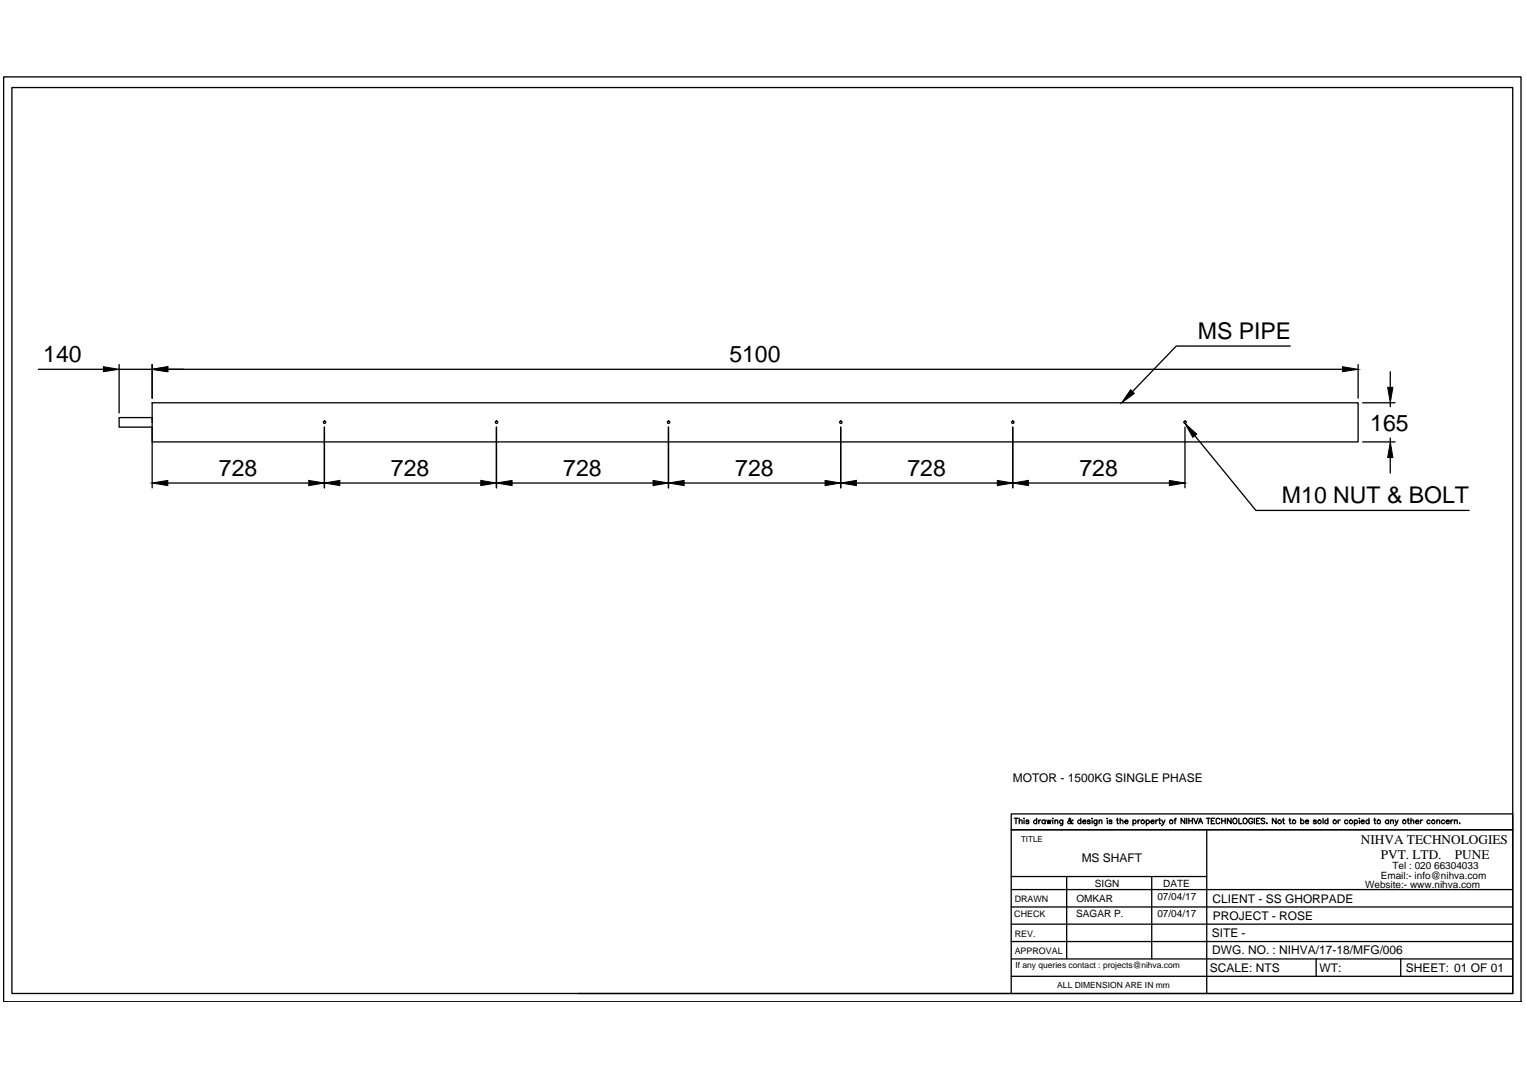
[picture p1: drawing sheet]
<svg xmlns="http://www.w3.org/2000/svg" width="297mm" height="210mm" viewBox="0 0 297 210" stroke-linecap="round" stroke-linejoin="round" font-family="sans-serif">
<!-- layer: 0 -->
<g fill="none" stroke="#000" stroke-width=".25">
<path d="M.7 15h295.4v180.1h-295.4zM2.3 17h292.2v176.4h-292.2zM7.5 71.9h12.6M23.2 71.9h6.4M23.2 71v9.4M29.6 78.4h234.8v7.6h-234.8zM29.6 71v6.5M32.7 71.9h228.6M251.1 67.4h-22.1l-8.6 8.9M264.4 71v6.5M265.2 78.4h6.4M270.6 72.4v3"/>
<path d="M270.6 78.4v.8M29.6 82.2v-.9h-6.4v1.9h6.4v11.8M32.7 94.1h27.4M63.1 83.2v11.8M66.2 94.1h27.4M96.6 83.2v11.8M99.7 94.1h27.4M130.1 83.2v11.8M133.2 94.1h27.4M163.6 83.2v11.8M166.7 94.1h27.4M197.1 83.2v11.8"/>
<path d="M200.2 94.1h27.4M230.7 83.2v11.8M232.6 84.8l11.9 14.6h41.5M265.2 86h6.4M270.6 85.3v.7M270.6 89.1v3M197.4 159.3h.7M197.8 159.3v1.1M198.4 159.9l.1-.2h.4l.1 .7M198.4 159.3v1.1M199.3 159.4h.1M199.3 159.7v.7"/>
<path d="M200.3 159.8l-.1-.1h-.4v.2l.3 .1 .2 .2-.2 .2-.4-.2M201.8 159.8a.33 .33 0 0 0-.5 0 .33 .33 0 0 0 0 .5 .33 .33 0 0 0 .5-.1M201.8 159.3v1.1M202.2 159.7v.7M202.6 159.7l-.4 .3M203.4 159.8a.35 .35 0 0 0-.5 0 .35 .35 0 0 0 0 .5 .35 .35 0 0 0 .5-.1M203.4 159.7v.7M203.8 159.7l.2 .7 .2-.7 .2 .7 .2-.7M204.9 159.4h.1M204.9 159.7v.7M205.3 159.9l.2-.2h.4v.7M205.3 159.7v.7"/>
<path d="M206.9 159.7l-.1 .9-.4 .1M206.9 159.8a.35 .35 0 0 0-.6 0 .35 .35 0 0 0 0 .5 .35 .35 0 0 0 .6-.1M208.9 159.8l-.1-.1a.78 .78 0 0 1-.9 .6v-.3l.5-.4-.1-.3-.2 .2v.2l.5 .6 .2 .1 .1-.1M210.4 159.8a.33 .33 0 0 0-.5 0 .33 .33 0 0 0 0 .5 .33 .33 0 0 0 .5-.1M210.4 159.3v1.1M210.8 160h.6a.35 .35 0 0 0-.4-.3 .35 .35 0 0 0-.3 .4 .35 .35 0 0 0 .3 .3l.4-.2M212.2 159.8l-.2-.1h-.3v.1l.4 .2 .1 .3-.3 .1-.2-.2M212.5 159.4h.1M212.6 159.7v.7M213.5 159.7v.9l-.4 .1M213.5 159.8a.33 .33 0 0 0-.5 0 .33 .33 0 0 0 0 .5 .33 .33 0 0 0 .5-.1M213.9 159.9l.3-.2h.2l.1 .7"/>
<path d="M213.9 159.7v.7M215.5 159.4h.1zM215.5 159.7v.7M216.4 159.8v-.1h-.5v.2l.4 .1 .1 .2-.2 .2-.3-.2M217.3 159.7h.4M217.5 159.3v.9v.1l.2 .1M218 159.9l.2-.2h.4v.7M218 159.3v1.1M218.9 160h.7a.35 .35 0 0 0-.6-.2 .35 .35 0 0 0 .2 .6l.4-.2M220.5 159.8a.33 .33 0 0 1 .5 0 .33 .33 0 0 1 0 .5 .33 .33 0 0 1-.5-.1M220.5 159.7v1M221.5 159.7v.7"/>
<path d="M221.9 159.7h-.3l-.1 .3M223.1 159.8a.33 .33 0 0 1 .5 0 .33 .33 0 0 1 0 .5 .33 .33 0 0 1-.5-.1M223.1 159.7v1M224 160h.6a.35 .35 0 0 0-.6-.2 .35 .35 0 0 0 .3 .6l.3-.2M225 159.7v.7M225.4 159.7h-.2l-.2 .3M225.5 159.7h.4M225.7 159.3v.9v.1l.3 .1M226.1 159.7l.4 .7 .3-.7M228.5 159.7h.4M229 159.3l-.3 .2v.9M230.6 159.3v1.1l-.7-1.1v1.1"/>
<path d="M231 159.3v1.1M231.4 159.3v1.1M231.4 159.8h.7M232.1 159.3v1.1M232.4 159.3l.4 1.1 .4-1.1M234.8 159.3h.7M235.2 159.3v1.1M235.8 159.8h.4M236.5 159.3h-.7v1.1h.7M237.4 159.6a.37 .37 0 0 0-.4-.3 .37 .37 0 0 0-.3 .4v.3a.37 .37 0 0 0 .3 .4 .37 .37 0 0 0 .4-.3M237.8 159.8h.7M237.8 159.3v1.1"/>
<path d="M238.5 159.3v1.1M239.6 159.3v1.1l-.7-1.1v1.1M240.1 159.5a.45 .45 0 0 1 .5-.1 .45 .45 0 0 1 .2 .6 .4 .4 0 0 1-.4 .4 .4 .4 0 0 1-.4-.4zM241.2 159.3v1.1h.6M242 159.5a.49 .49 0 0 1 .8 .3 .49 .49 0 0 1-.7 .5l-.1-.3zM243.8 159.6a.39 .39 0 0 0-.4-.3 .39 .39 0 0 0-.3 .4v.3a.38 .38 0 0 0 .3 .4 .38 .38 0 0 0 .4-.4h-.2M244.2 159.3v1.1M244.6 159.8h.4M245.2 159.3h-.6v1.1h.6M246.2 159.5l-.3-.2-.4 .2v.2l.7 .4-.3 .3-.4-.2M248.4 159.3v1.1l-.7-1.1v1.1M249.7 159.7h.3"/>
<path d="M249.8 159.3v.9v.1l.2 .1M250.9 159.7h.3M251.1 159.3v.9v.1l.2 .1M253.2 159.8a.35 .35 0 0 1 .5 0 .35 .35 0 0 1 0 .5 .35 .35 0 0 1-.5-.1M253.2 159.3v1.1M254.1 160h.6a.35 .35 0 0 0-.4-.3 .35 .35 0 0 0-.3 .4 .35 .35 0 0 0 .4 .3l.3-.2M256.2 159.8l-.2-.1-.4 .1 .5 .2 .1 .2-.1 .1-.3 .1-.2-.2M257.5 159.3v1.1M258.5 159.8a.33 .33 0 0 0-.5 0 .33 .33 0 0 0 0 .5 .33 .33 0 0 0 .5-.1M258.5 159.3v1.1M260.5 159.7v.7M260.9 159.7h-.3l-.1 .3"/>
<path d="M262.3 159.8a.33 .33 0 0 0-.5 0 .33 .33 0 0 0 0 .5 .33 .33 0 0 0 .5-.1M263.6 159.8a.33 .33 0 0 1 .5 0 .33 .33 0 0 1 0 .5 .33 .33 0 0 1-.5-.1M263.6 159.7v1M264.6 159.4h.1M264.6 159.7v.7M265 160h.5v-.2a.34 .34 0 0 0-.5 0 .34 .34 0 0 0 .1 .5 .34 .34 0 0 0 .4-.1M266.5 159.8a.33 .33 0 0 0-.5 0 .33 .33 0 0 0 0 .5 .33 .33 0 0 0 .5-.1M266.5 159.3v1.1M267.4 159.7h.4M267.6 159.3v.9v.1l.2 .1M270.3 159.8a.35 .35 0 0 0-.5 0 .35 .35 0 0 0 0 .5 .35 .35 0 0 0 .5-.1M270.3 159.7v.7"/>
<path d="M270.7 159.9l.2-.2h.3v.7M270.7 159.7v.7M271.6 159.7l.3 .7 .2-.7M273.9 159.7h.4M274.1 159.3v.9v.1l.2 .1M274.6 159.9l.3-.2h.3v.7M274.6 159.3v1.1M275.5 160h.7a.35 .35 0 0 0-.6-.2 .35 .35 0 0 0 .2 .6l.4-.2M276.5 159.7v.7M276.9 159.7h-.2l-.2 .3M278.4 159.8a.35 .35 0 0 0-.6 0 .35 .35 0 0 0 0 .5 .35 .35 0 0 0 .6-.1M279.7 159.9l.2-.2h.3v.7"/>
<path d="M279.7 159.7v.7M281.2 159.8a.35 .35 0 0 0-.5 0 .35 .35 0 0 0 0 .5 .35 .35 0 0 0 .5-.1M281.5 160h.6a.35 .35 0 0 0-.4-.3 .35 .35 0 0 0-.3 .4 .35 .35 0 0 0 .4 .3l.3-.2M282.4 159.7v.7M282.9 159.7h-.3l-.2 .3M283.1 159.9l.3-.2h.2l.1 .7M283.1 159.7v.7M196.8 179.9h97.7M196.8 176.6h97.7M196.8 173.2h97.7M196.8 170.7h38.1M207.6 170.7v16"/>
<path d="M224.2 170.7v16M226.5 160.4l-.4 .3M233.3 160.4l.4-1.1 .4 1.1M233.4 160h.5M234.9 161.6v31.8M246.6 160.3v.1zM271.9 160.4l-.4 .3M284.1 160.3v.1zM112.5 193.4h182M196.8 193.4v-31.8h97.7h-97.7v-3.1h97.7v34.9M196.8 183.3h97.7M196.8 186.7h97.7"/>
<path d="M196.8 190.1h97.7M256.2 186.7v3.4M272.7 186.7v3.4"/>
<circle cx="63.2" cy="82.2" r=".23"/>
<circle cx="96.7" cy="82.2" r=".23"/>
<circle cx="130.1" cy="82.2" r=".23"/>
<circle cx="163.7" cy="82.2" r=".23"/>
<circle cx="197.2" cy="82.2" r=".23"/>
<circle cx="230.7" cy="82.2" r=".23"/>
<circle cx="222.4" cy="160" r=".35"/>
<circle cx="228" cy="160" r=".35"/>
<circle cx="249.1" cy="160" r=".36"/>
<circle cx="251.9" cy="160" r=".35"/>
<circle cx="256.8" cy="160" r=".35"/>
<circle cx="259.8" cy="160" r=".35"/>
<circle cx="263" cy="160" r=".36"/>
<circle cx="268.4" cy="160" r=".35"/>
<circle cx="273.4" cy="160" r=".35"/>
<circle cx="279" cy="160" r=".35"/>
</g>
<g fill="#000" stroke="#000" stroke-width=".19">
<path d="M20.1 71.4l3.1 .5-3.1 .5zM29.6 71.9l3.1-.5v1zM220.1 75.9l.7 .7-2.5 1.8zM261.3 71.4l3.1 .5-3.1 .5zM270.1 75.4h1l-.5 3zM29.6 94.1l3.1-.6v1.1zM60.1 93.5l3 .6-3 .5zM63.1 94.1l3.1-.6v1.1zM93.6 93.5l3 .6-3 .5zM96.6 94.1l3.1-.6v1.1zM127.1 93.5l3 .6-3 .5zM130.1 94.1l3.1-.6v1.1z"/>
<path d="M160.6 93.5l3 .6-3 .5zM163.6 94.1l3.1-.6v1.1zM194.1 93.5l3 .6-3 .5zM197.1 94.1l3.1-.6v1.1zM227.6 93.5l3.1 .6-3.1 .5zM230.7 82.5l2.2 2-.7 .7zM270.6 86l.5 3.1h-1z"/>
</g>
<g font-size="4.5">
<text x="233.2" y="65.9">MS PIPE</text>
<text x="8.4" y="70.4">140</text>
<text x="142" y="70.4">5100</text>
<text x="266.7" y="83.8">165</text>
<text x="42.6" y="92.6">728</text>
<text x="76.1" y="92.6">728</text>
<text x="109.6" y="92.6">728</text>
<text x="143.1" y="92.6">728</text>
<text x="176.6" y="92.6">728</text>
<text x="210.1" y="92.6">728</text>
<text x="249.5" y="97.9">M10 NUT &amp; BOLT</text>
</g>
<g font-size="2.6">
<text x="264.9" y="164.3">NIHVA TECHNOLOGIES</text>
<text x="268.8" y="167.2">PVT. LTD.</text>
<text x="283.2" y="167.2">PUNE</text>
</g>
<g font-size="2.3">
<text x="197.1" y="152.2">MOTOR - 1500KG SINGLE PHASE</text>
<text x="210.6" y="167.9">MS SHAFT</text>
<text x="236" y="175.8">CLIENT - SS GHORPADE</text>
<text x="236.1" y="179.1">PROJECT - ROSE</text>
<text x="235.9" y="182.5">SITE -</text>
<text x="236" y="185.8">DWG. NO. : NIHVA/17-18/MFG/006</text>
<text x="235.5" y="189.2">SCALE: NTS</text>
<text x="256.9" y="189.2">WT:</text>
<text x="273.7" y="189.2">SHEET: 01 OF 01</text>
</g>
<g font-size="1.9">
<text x="213.1" y="172.7">SIGN</text>
<text x="226.4" y="172.7">DATE</text>
<text x="265.7" y="173">Website:- www.nihva.com</text>
<text x="268.8" y="171.1">Email:- info@nihva.com</text>
<text x="271" y="169.2">Tel : 020 66304033</text>
<text x="209.5" y="178.6">SAGAR P.</text>
<text x="209.5" y="175.7">OMKAR</text>
<text x="225.3" y="175.2">07/04/17</text>
<text x="225.3" y="178.6">07/04/17</text>
</g>
<g font-size="1.7">
<text x="197.4" y="178.6">CHECK</text>
<text x="197.5" y="175.6">DRAWN</text>
<text x="197.5" y="182.4">REV.</text>
<text x="197.5" y="185.7">APPROVAL</text>
<text x="197.6" y="188.4">If any queries contact : projects@nihva.com</text>
<text x="205.8" y="192.3">ALL DIMENSION ARE IN mm</text>
</g>
<text font-size="1.6" x="198.7" y="163.9">TITLE</text>
</svg>
